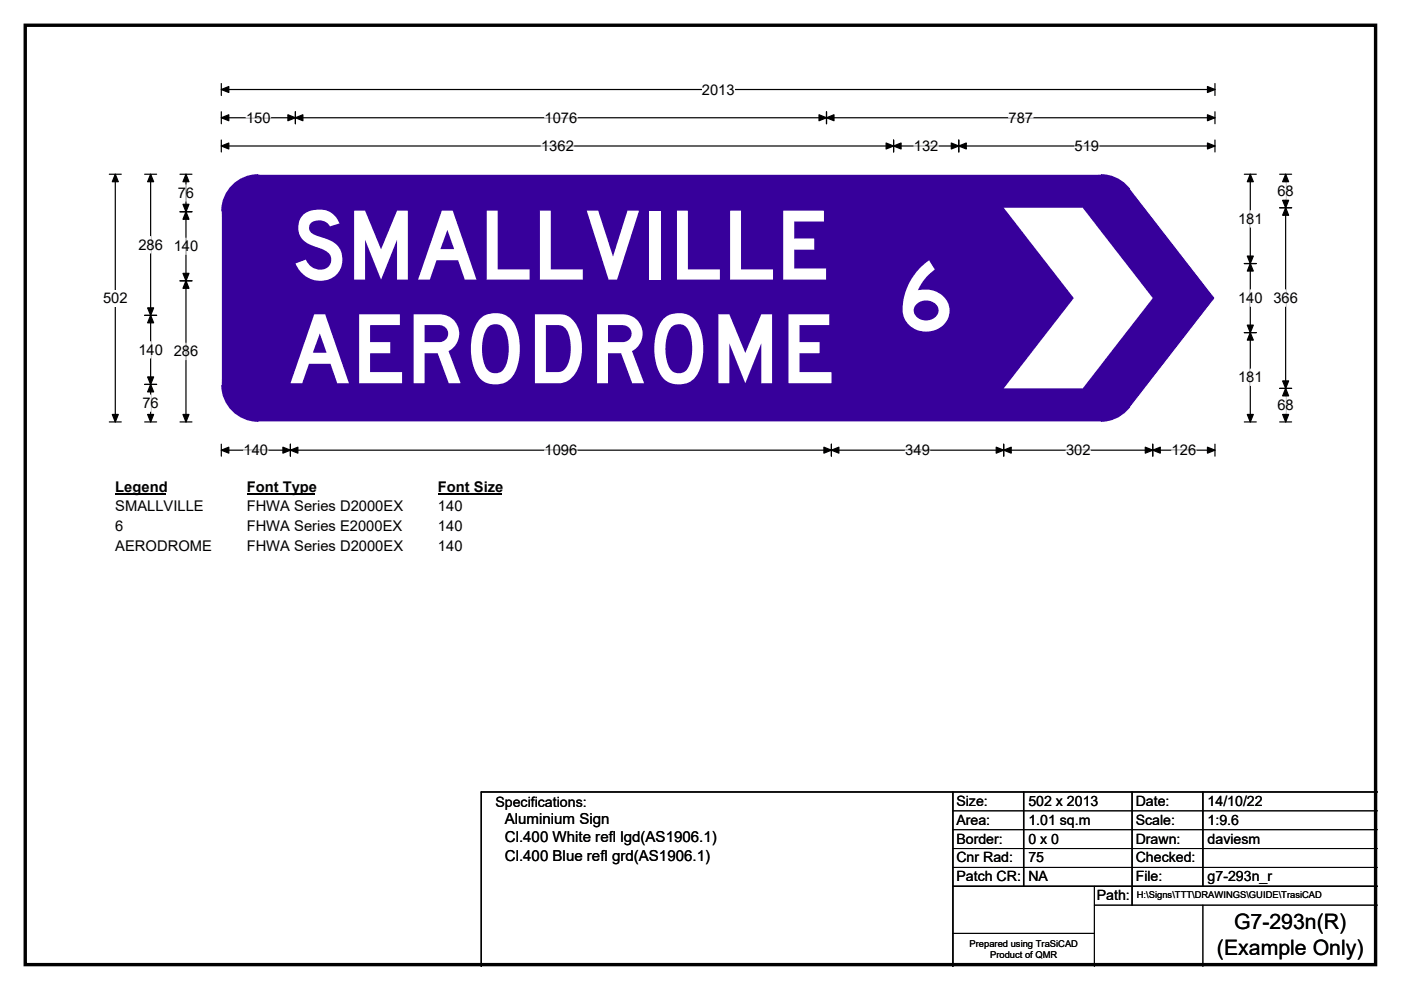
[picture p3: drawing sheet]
<svg xmlns="http://www.w3.org/2000/svg" width="297mm" height="210mm" viewBox="0 0 297 210" stroke-linecap="round" stroke-linejoin="round" font-family="sans-serif">
<path d="M5.4 5.4h286.3v199.2h-286.3z" fill="none" stroke="#000" stroke-width=".72"/>
<path d="M46.9 19h210.7M46.9 17.7v2.6M257.6 17.7v2.6" fill="none" stroke="#000" stroke-width=".25"/>
<path d="M46.9 19l1.6-.6v1.2zM256 18.4l1.6 .6-1.6 .6z" fill="#000" stroke="#000" stroke-width=".25"/>
<path d="M148.8 17.3h6.9v3.4h-6.9z" fill="#fff"/>
<g fill="none" stroke="#000" stroke-width=".25">
<path d="M23.2 37h2.5M24.4 37v52.5M46.9 25h210.7M46.9 23.7v2.5M46.9 29.7v2.5M46.9 31h210.7M62.6 23.7v2.5M175.2 23.7v2.5M189.5 29.7v2.5M203.3 29.7v2.5M257.6 23.7v2.5M257.6 29.7v2.5"/>
<path d="M23.2 89.5h2.5M46.9 94.2v2.6M46.9 95.5h210.7M61.6 94.2v2.6M176.3 94.2v2.6M212.8 94.2v2.6M244.4 94.2v2.6M257.6 94.2v2.6"/>
</g>
<g fill="#000" stroke="#000" stroke-width=".25">
<path d="M24.4 37l.7 1.5h-1.3zM46.9 25l1.6-.7v1.3zM46.9 31l1.6-.7v1.3zM62.6 25l1.6-.7v1.3zM61 24.3l1.6 .7-1.6 .6zM173.6 24.3l1.6 .7-1.6 .6zM175.2 25l1.6-.7v1.3zM189.5 31l1.5-.7v1.3zM187.9 30.3l1.6 .7-1.6 .6zM201.7 30.3l1.6 .7-1.6 .6zM203.3 31l1.6-.7v1.3zM256 24.3l1.6 .7-1.6 .6z"/>
<path d="M256 30.3l1.6 .7-1.6 .6zM23.8 87.9h1.3l-.7 1.6zM46.9 95.5l1.6-.7v1.3zM61.6 95.5l1.6-.7v1.3zM60 94.8l1.6 .7-1.6 .6zM174.7 94.8l1.6 .7-1.6 .6zM176.3 95.5l1.6-.7v1.3zM211.2 94.8l1.6 .7-1.6 .6zM212.8 95.5l1.6-.7v1.3zM242.8 94.8l1.6 .7-1.6 .6zM244.4 95.5l1.6-.7v1.3zM256 94.8l1.6 .7-1.6 .6z"/>
</g>
<path d="M52.2 25h5.2M114.7 31h7M115.5 25h6.9M193.8 31h5.2M213.8 25h5.2M227.8 31h5.2M51.6 95.5h5.3M115.4 95.5h7M191.9 95.5h5.2M226 95.5h5.2M248.4 95.5h5.2" fill="none" stroke="#fff" stroke-width=".25"/>
<path d="M21.8 61.5h5.2v3.5h-5.2z" fill="#fff"/>
<g fill="none" stroke="#000" stroke-width=".25">
<path d="M30.7 37h2.5M31.9 37v52.5M38.2 37h2.5M39.4 37v52.5M263.8 37h2.6M265.1 37v52.5M271.3 37h2.6M272.6 37v52.5M38.2 44.9h2.5M38.2 59.6h2.5M263.8 55.9h2.6M271.3 44.1h2.6"/>
<path d="M30.7 66.9h2.5M263.8 70.5h2.6M30.7 81.5h2.5M30.7 89.5h2.5M38.2 89.5h2.5M263.8 89.5h2.6M271.3 89.5h2.6M271.3 82.4h2.6"/>
</g>
<g fill="#000" stroke="#000" stroke-width=".25">
<path d="M31.9 37l.7 1.5h-1.3zM39.4 37l.7 1.5h-1.3zM265.1 37l.6 1.5h-1.2zM272.6 37l.6 1.5h-1.3zM39.4 44.9l.7 1.6h-1.3zM38.8 58h1.3l-.7 1.6zM38.8 43.3h1.3l-.7 1.6zM39.4 59.6l.7 1.6h-1.3zM265.1 55.9l.6 1.6h-1.2zM264.5 54.3h1.2l-.6 1.6zM272.6 44.1l.6 1.6h-1.3zM271.9 42.5h1.3l-.6 1.6z"/>
<path d="M31.9 66.9l.7 1.6h-1.3zM31.3 65.3h1.3l-.7 1.6zM264.5 69h1.2l-.6 1.5zM265.1 70.5l.6 1.6h-1.2zM31.3 79.9h1.3l-.7 1.6zM31.9 81.5l.7 1.6h-1.3zM31.3 87.9h1.3l-.7 1.6zM38.8 87.9h1.3l-.7 1.6zM264.5 87.9h1.2l-.6 1.6zM271.9 80.8h1.3l-.6 1.6zM272.6 82.4l.6 1.6h-1.3zM271.9 87.9h1.3l-.6 1.6z"/>
</g>
<path d="M39.4 39.2v3.5M272.6 38.8v3.4M31.9 50.2v3.5M39.4 50.5v3.5M265.1 44.7v3.5M31.9 72.5v3.4M39.4 72.8v3.5M265.1 61.5v3.5M265.1 78.3v3.5M272.6 61.5v3.5M31.9 83.8v3.4M272.6 84.2v3.5" fill="none" stroke="#fff" stroke-width=".25"/>
<path d="M24.4 101.5h10.8v3.5h-10.8z" fill="#fff"/>
<path d="M24.4 104.8h10.8" fill="none" stroke="#000" stroke-width=".32"/>
<path d="M52.3 101.5h14.4v3.5h-14.4z" fill="#fff"/>
<path d="M52.3 104.8h14.4" fill="none" stroke="#000" stroke-width=".32"/>
<path d="M92.9 101.5h13.4v3.5h-13.4z" fill="#fff"/>
<path d="M92.9 104.8h13.4" fill="none" stroke="#000" stroke-width=".32"/>
<g fill="#fff">
<path d="M24.4 105.7h18.7v3.5h-18.7z"/>
<path d="M52.3 105.7h33.1v3.5h-33.1z"/>
<path d="M92.9 105.7h5.2v3.5h-5.2z"/>
<path d="M24.4 109.9h1.8v3.4h-1.8z"/>
<path d="M52.3 109.9h32.9v3.4h-32.9z"/>
<path d="M92.9 109.9h5.2v3.4h-5.2z"/>
<path d="M24.4 114h20.4v3.5h-20.4z"/>
<path d="M52.3 114h33.1v3.5h-33.1z"/>
<path d="M92.9 114h5.2v3.5h-5.2z"/>
</g>
<g fill="#37009b">
<path d="M46.9 44.8l7.9-7.8h178.6l6.2 3 17.7 22.9v.6l-17.7 23-6.2 3h-178.6l-7.9-7.9z" fill-rule="evenodd"/>
<circle cx="54.8" cy="44.8" r="7.9"/>
<circle cx="54.8" cy="81.6" r="7.9"/>
<circle cx="233.3" cy="81.6" r="7.8"/>
<circle cx="256.9" cy="63.2" r=".52"/>
<circle cx="233.3" cy="44.8" r="7.8"/>
</g>
<g fill="#fff">
<path d="M54.8 37h178.6z"/>
<path d="M46.9 44.8v36.8z"/>
<path d="M54.8 89.5h178.6z"/>
<path d="M257.4 63.5l-17.8 23z"/>
<path d="M239.6 40l17.8 22.9z"/>
<path d="M212.8 44.1h16.7l14.9 19.1-14.9 19.2h-16.7l14.9-19.2z" fill-rule="evenodd"/>
</g>
<path d="M202 168v37M217 168v20M240 168v24M255 168v20M292 168h-190v37M202 188h90" fill="none" stroke="#000" stroke-width=".3"/>
<path d="M202 172h90M202 176h90M202 180h90M202 184h90M202 198h30M232 192h60M232 188v17M255 192v13" fill="none" stroke="#000" stroke-width=".21"/>
<g font-size="20.3" fill="#fff">
<text x="61.9" y="59.3">SMALLVILLE</text>
<text x="189.9" y="70.1">6</text>
<text x="61.2" y="81.3">AERODROME</text>
</g>
<g font-size="4.5">
<text x="261.6" y="197.1">G7-293n(R)</text>
<text x="258" y="202.5">(Example Only)</text>
</g>
<g font-size="3.2">
<text x="107" y="178.7">Cl.400 White refl lgd(AS1906.1)</text>
<text x="107" y="174.9">Aluminium Sign</text>
<text x="107" y="182.5">Cl.400 Blue refl grd(AS1906.1)</text>
</g>
<g font-size="3.1">
<text x="148.8" y="20">2013</text>
<text x="52.2" y="26">150</text>
<text x="115.5" y="26">1076</text>
<text x="213.8" y="26">787</text>
<text x="114.7" y="32">1362</text>
<text x="193.8" y="32">132</text>
<text x="227.8" y="32">519</text>
<text x="37.7" y="42">76</text>
<text x="270.8" y="41.6">68</text>
<text x="262.5" y="47.5">181</text>
<text x="29.3" y="53">286</text>
<text x="36.8" y="53.3">140</text>
<text x="21.8" y="64.3">502</text>
<text x="262.5" y="64.3">140</text>
<text x="270" y="64.3">366</text>
<text x="29.3" y="75.3">140</text>
<text x="36.8" y="75.6">286</text>
<text x="262.5" y="81.1">181</text>
<text x="30.2" y="86.6">76</text>
<text x="270.8" y="87">68</text>
<text x="51.6" y="96.5">140</text>
<text x="115.4" y="96.5">1096</text>
<text x="191.9" y="96.5">349</text>
<text x="226" y="96.5">302</text>
<text x="248.4" y="96.5">126</text>
<text x="24.4" y="104.3">Legend</text>
<text x="52.3" y="104.3">Font Type</text>
<text x="92.9" y="104.3">Font Size</text>
<text x="24.4" y="108.5">SMALLVILLE</text>
<text x="24.4" y="112.6">6</text>
<text x="52.3" y="108.5">FHWA Series D2000EX</text>
<text x="52.3" y="112.6">FHWA Series E2000EX</text>
<text x="92.9" y="108.5">140</text>
<text x="92.9" y="112.6">140</text>
<text x="24.4" y="116.8">AERODROME</text>
<text x="52.3" y="116.8">FHWA Series D2000EX</text>
<text x="92.9" y="116.8">140</text>
</g>
<g font-size="3">
<text x="105" y="171.2">Specifications:</text>
<text x="202.8" y="170.9">Size:</text>
<text x="218" y="170.9">502 x 2013</text>
<text x="240.8" y="170.9">Date:</text>
<text x="256" y="170.9">14/10/22</text>
<text x="202.8" y="174.9">Area:</text>
<text x="202.8" y="178.9">Border:</text>
<text x="218" y="174.9">1.01 sq.m</text>
<text x="218" y="178.9">0 x 0</text>
<text x="240.8" y="174.9">Scale:</text>
<text x="240.8" y="178.9">Drawn:</text>
<text x="256" y="174.9">1:9.6</text>
<text x="256" y="178.9">daviesm</text>
<text x="202.8" y="182.9">Cnr Rad:</text>
<text x="218" y="182.9">75</text>
<text x="240.8" y="182.9">Checked:</text>
<text x="202.8" y="186.9">Patch CR:</text>
<text x="218" y="186.9">NA</text>
<text x="232.5" y="190.9">Path:</text>
<text x="240.8" y="186.9">File:</text>
<text x="256" y="186.9">g7-293n_r</text>
</g>
<g font-size="2">
<text x="241" y="190.5">H:\Signs\TTT\DRAWINGS\GUIDE\TrasiCAD</text>
<text x="205.6" y="200.8">Prepared using TraSiCAD</text>
<text x="209.9" y="203.2">Product of QMR</text>
</g>
</svg>
